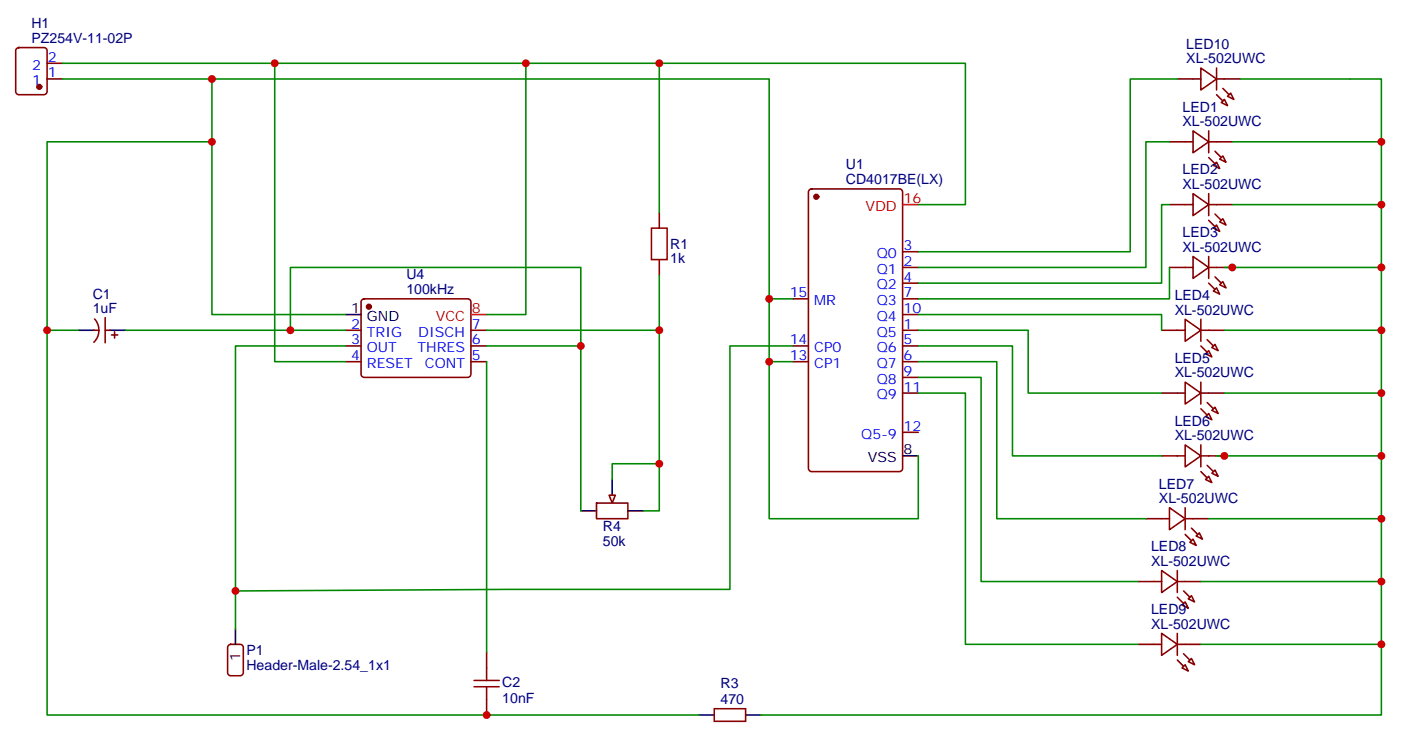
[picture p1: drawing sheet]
<svg xmlns="http://www.w3.org/2000/svg" width="315mm" height="166mm" viewBox="0 0 315 166" stroke-linecap="round" stroke-linejoin="round" font-family="sans-serif">
<g fill="none" stroke="#870000" stroke-width=".35">
<path d="M3.8 10.9l.4-.2h5.7a.71 .71 0 0 1 .7 .7v9.2a.76 .76 0 0 1-.7 .7h-5.7a.76 .76 0 0 1-.7-.7v-9.2zM10.6 17.7h3.5M10.6 14.2h3.5M148.2 47.7v3.6M148.2 58.3v3.5M181.9 42.6l.5-.2h19.7a.71 .71 0 0 1 .7 .7v62.1a.76 .76 0 0 1-.7 .7h-19.7a.76 .76 0 0 1-.7-.7v-62.1zM202.8 56.6h3.6M21.2 74.2h1M21.3 71.7a3.8 3.8 0 0 1-.2 5.2M23.6 74.2h1.1M23.6 71.4v5.6M25 75.2h1.5"/>
<path d="M25.8 74.5v1.5M77.6 77.7h3.5M77.6 74.2h3.5M81.4 67.3l.4-.2h23.3a.71 .71 0 0 1 .7 .7v16.3a.76 .76 0 0 1-.7 .7h-23.3a.76 .76 0 0 1-.7-.7v-16.3zM105.8 77.7h3.6M105.8 74.2h3.6M178.2 67.1h3.5M178.2 77.7h3.5M202.8 67.1h3.6M202.8 77.7h3.6M202.8 74.2h3.6M202.8 70.7h3.6"/>
<path d="M202.8 63.6h3.6M202.8 60.1h3.6M77.6 81.2h3.5M105.8 81.2h3.6M178.2 81.2h3.5M202.8 81.2h3.6M202.8 88.3h3.6M202.8 84.8h3.6M202.8 97.1h3.6M134.1 113h7v3.5h-7zM51.4 145l.5-.3h2.1a.71 .71 0 0 1 .7 .8v5.6a.76 .76 0 0 1-.7 .7h-2.1a.76 .76 0 0 1-.7-.7v-5.6zM109.4 146.5v3.5"/>
<path d="M109.4 157.1v3.5M160.5 159.2h7.1v2.8h-7.1z"/>
</g>
<g fill="#870000" stroke="#870000" stroke-width=".35">
<circle cx="183.4" cy="44.2" r=".53"/>
<circle cx="82.9" cy="68.9" r=".53"/>
<circle cx="8.8" cy="19.5" r=".53"/>
</g>
<path d="M17.6 74.2h3.6M24.7 74.2h3.5M77.6 70.7h3.5M130.5 114.8h3.6M137.6 107.7v3.5M141.1 114.8h3.5M202.8 102.4h3.6M52.9 141.2v3.5M157 160.6h3.5M167.6 160.6h3.5" fill="none" stroke="#000" stroke-width=".35"/>
<path d="M202.8 46h3.6M105.8 70.7h3.6" fill="none" stroke="#f00" stroke-width=".35"/>
<path d="M146.4 51.3h3.5v7h-3.5zM106.5 154.3h5.7M106.5 152.9h5.7M109.4 150v2.9M109.4 154.3v2.8" fill="none" stroke="#a10000" stroke-width=".35"/>
<path d="M136.9 111.2h1.4l-.7 1.8z" fill="#f0f0f0" stroke="#870000" stroke-width=".35"/>
<g fill="none" stroke="#870000" stroke-width=".35">
<path d="M264.6 17.7h5.3M269.9 15.3l3.5 2.4-3.5 2.5zM273.4 17.7h5.3M273.4 15.3v4.9M262.8 31.9h5.3M268.1 29.4l3.5 2.5-3.5 2.4zM271.6 31.9h5.3M271.6 29.4v4.9M272.7 37.1l.7-.7 .7 1.5zM274.1 35.7l.7-.7 .7 1.4zM274.5 23l.7-.7 .7 1.4zM276.6 20.9l.7 1.4-1.4-.7z"/>
<path d="M262.8 46h5.3M268.1 43.5l3.5 2.5-3.5 2.4zM268.1 57.6l3.5 2.5-3.5 2.4zM271.6 43.5v4.9M271.6 57.6v4.9M271.6 46h5.3M272.7 51.3l.7-.7 .7 1.4zM274.1 49.8l.7-.7 .7 1.5zM261.1 74.2h5.2M262.8 60.1h5.3M266.3 71.7l3.6 2.5-3.6 2.5zM269.9 74.2h5.3"/>
<path d="M269.9 71.7v5M270.9 79.5l.7-.7 .7 1.4zM271.6 60.1h5.3M272.3 78.1l.7-.7 .8 1.4zM272.7 65.4l.7-.7 .7 1.4zM274.1 64l.7-.7 .7 1.4zM261.1 88.3h5.2M266.3 85.8l3.6 2.5-3.6 2.5zM266.3 99.9l3.6 2.5-3.6 2.5zM269.9 85.8v5M269.9 99.9v5M269.9 88.3h5.3"/>
<path d="M270.9 93.6l.7-.7 .7 1.4zM273 91.5l.8 1.4-1.5-.7zM257.5 116.5h5.3M261.1 102.4h5.2M262.8 114.1l3.5 2.4-3.5 2.5zM266.3 116.5h5.3M266.3 114.1v4.9M269.5 119.7l.7 1.4-1.4-.7zM269.9 102.4h5.3M270.9 107.7l.7-.7 .7 1.4zM273 105.6l.8 1.4-1.5-.7zM255.8 130.6h5.3"/>
<path d="M261.1 128.2l3.5 2.4-3.5 2.5zM264.6 130.6h5.3M264.6 128.2v4.9M266.3 135.2l.8 1.4-1.5-.7zM267.1 134.5l.7-.7 .7 1.4zM267.4 121.8l.7-.7 .7 1.4zM255.8 144.7h5.3M261.1 142.3l3.5 2.4-3.5 2.5zM264.6 142.3v4.9M264.6 144.7h5.3M266.3 149.3l.8 1.4-1.5-.7zM267.1 148.6l.7-.7 .7 1.4z"/>
</g>
<g fill="#870000" stroke="#870000" stroke-width=".35">
<path d="M273 34l1.5 1.4z"/>
<path d="M271.6 35.4l1.4 1.4z"/>
<path d="M273 48.1l1.5 1.4z"/>
<path d="M271.6 49.5l1.4 1.4z"/>
<path d="M273 62.2l1.5 1.4z"/>
<path d="M271.6 63.6l1.4 1.4z"/>
<path d="M271.3 76.3l1.4 1.4z"/>
<path d="M269.9 77.7l1.4 1.4z"/>
<path d="M271.3 90.4l1.4 1.4z"/>
<path d="M269.9 91.8l1.4 1.4z"/>
<path d="M271.3 104.5l1.4 1.4z"/>
<path d="M269.9 105.9l1.4 1.5z"/>
<path d="M267.8 118.6l1.4 1.5z"/>
<path d="M266.3 120.1l1.5 1.4z"/>
<path d="M266 132.8l1.4 1.4z"/>
<path d="M264.6 134.2l1.4 1.4z"/>
<path d="M266 146.9l1.4 1.4z"/>
<path d="M264.6 148.3l1.4 1.4z"/>
<path d="M274.8 19.9l1.4 1.4z"/>
<path d="M273.4 21.3l1.4 1.4z"/>
</g>
<g fill="none" stroke="#008700" stroke-width=".35">
<path d="M14.1 14.2h202.9v31.8h-10.6M14.1 17.7h158.8v98.8h33.5v-14.1M47.6 17.7v53h30M61.7 14.2v67h15.9M118.2 14.2v56.5h-8.8M148.2 14.2v33.5M264.6 17.7h-10.6v38.9h-47.6M278.7 17.7h31.7v142.9h-139.3M47.6 31.9h-37v128.7h146.4M262.8 31.9h-5.3v28.2h-51.1M276.9 31.9h33.5M262.8 46h-1.7v17.6h-54.7"/>
<path d="M276.9 46h33.5M10.6 74.2h7M28.2 74.2h49.4M65.3 74.2v-14.1h65.2v54.7M77.6 77.7h-24.7v63.5M109.4 74.2h38.8M109.4 77.7h21.1M148.2 61.8v53h-3.6M172.9 67.1h5.3M178.2 77.7h-14.2v54.7h-49.3l-61.8 .4M206.4 77.7h21.1v24.7h33.6M206.4 74.2h24.7v14.1h30"/>
<path d="M206.4 70.7h54.7v3.5M262.8 60.1v7h-56.4M275.2 60.1h35.2M275.2 74.2h35.2M109.4 81.2v65.3M172.9 81.2h5.3M206.4 88.3h10.6v56.4h38.8M206.4 84.8h14.1v45.8h35.3M206.4 81.2h17.6v35.3h33.5M275.2 88.3h35.2M148.2 104.2h-10.6v3.5M271.6 116.5h38.8"/>
<path d="M273.4 102.4h37M269.9 130.6h40.5M269.9 144.7h40.5"/>
</g>
<g fill="#c00">
<circle cx="47.6" cy="17.7" r=".88"/>
<circle cx="172.9" cy="67.1" r=".88"/>
<circle cx="172.9" cy="81.2" r=".88"/>
<circle cx="47.6" cy="31.9" r=".88"/>
<circle cx="10.6" cy="74.2" r=".88"/>
<circle cx="310.4" cy="31.9" r=".88"/>
<circle cx="310.4" cy="46" r=".88"/>
<circle cx="310.4" cy="60.1" r=".88"/>
<circle cx="276.9" cy="60.1" r=".88"/>
<circle cx="310.4" cy="74.2" r=".88"/>
<circle cx="310.4" cy="88.3" r=".88"/>
<circle cx="310.4" cy="102.4" r=".88"/>
<circle cx="275.2" cy="102.4" r=".88"/>
<circle cx="310.4" cy="116.5" r=".88"/>
<circle cx="310.4" cy="130.6" r=".88"/>
<circle cx="310.4" cy="144.7" r=".88"/>
<circle cx="118.2" cy="14.2" r=".88"/>
<circle cx="61.7" cy="14.2" r=".88"/>
<circle cx="148.2" cy="14.2" r=".88"/>
<circle cx="52.9" cy="132.8" r=".88"/>
<circle cx="65.3" cy="74.2" r=".88"/>
<circle cx="148.2" cy="104.2" r=".88"/>
<circle cx="130.5" cy="77.7" r=".88"/>
<circle cx="148.2" cy="74.2" r=".88"/>
<circle cx="109.4" cy="160.6" r=".88"/>
</g>
<g font-size="3.2" fill="#000080">
<text x="7.1" y="9.6">PZ254V-11-02P</text>
<text x="7.1" y="6.4">H1</text>
<text x="266.6" y="11">LED10</text>
<text x="266.6" y="14.2">XL-502UWC</text>
<text x="265.8" y="28.3">XL-502UWC</text>
<text x="265.8" y="25.1">LED1</text>
<text x="190.1" y="41.4">CD4017BE(LX)</text>
<text x="190.1" y="37.9">U1</text>
<text x="265.8" y="39.2">LED2</text>
<text x="265.8" y="42.4">XL-502UWC</text>
<text x="265.8" y="53.3">LED3</text>
<text x="150.6" y="59.1">1k</text>
<text x="150.6" y="55.8">R1</text>
<text x="265.8" y="56.6">XL-502UWC</text>
<text x="91.3" y="62.6">U4</text>
<text x="20.8" y="70.3">1uF</text>
<text x="20.8" y="67.1">C1</text>
<text x="91.3" y="66.1">100kHz</text>
<text x="264" y="70.7">XL-502UWC</text>
<text x="264" y="67.4">LED4</text>
<text x="264" y="81.5">LED5</text>
<text x="264" y="84.8">XL-502UWC</text>
<text x="264" y="95.6">LED6</text>
<text x="264" y="98.9">XL-502UWC</text>
<text x="260.5" y="113">XL-502UWC</text>
<text x="260.5" y="109.7">LED7</text>
<text x="135.5" y="119.4">R4</text>
<text x="135.5" y="122.6">50k</text>
<text x="258.7" y="123.9">LED8</text>
<text x="258.7" y="127.1">XL-502UWC</text>
<text x="258.7" y="138">LED9</text>
<text x="258.7" y="141.2">XL-502UWC</text>
<text x="55.4" y="147.2">P1</text>
<text x="55.4" y="150.4">Header-Male-2.54_1x1</text>
<text x="112.9" y="154.4">C2</text>
<text x="161.9" y="154.6">R3</text>
<text x="112.9" y="157.9">10nF</text>
<text x="161.9" y="158.2">470</text>
</g>
<g font-size="3.2" fill="#00f">
<text x="7.3" y="15.6">2</text>
<text x="10.8" y="17.4">1</text>
<text x="10.8" y="13.9">2</text>
<text x="7.3" y="19.2">1</text>
<text x="197" y="58">Q0</text>
<text x="203" y="59.7">2</text>
<text x="203" y="56.2">3</text>
<text x="197" y="65">Q2</text>
<text x="197" y="61.5">Q1</text>
<text x="203" y="63.3">4</text>
<text x="177.5" y="66.8">15</text>
<text x="183" y="68.5">MR</text>
<text x="197" y="68.5">Q3</text>
<text x="203" y="70.3">10</text>
<text x="203" y="66.8">7</text>
<text x="78.9" y="73.8">2</text>
<text x="78.9" y="77.4">3</text>
<text x="82.4" y="75.6">TRIG</text>
<text x="94" y="75.6">DISCH</text>
<text x="106" y="77.4">6</text>
<text x="106" y="73.8">7</text>
<text x="177.5" y="77.4">14</text>
<text x="197" y="75.6">Q5</text>
<text x="197" y="72.1">Q4</text>
<text x="203" y="77.4">5</text>
<text x="203" y="73.8">1</text>
<text x="78.9" y="80.9">4</text>
<text x="82.4" y="79.1">OUT</text>
<text x="82.4" y="82.7">RESET</text>
<text x="93.8" y="79.1">THRES</text>
<text x="95.5" y="82.7">CONT</text>
<text x="106" y="80.9">5</text>
<text x="177.5" y="80.9">13</text>
<text x="183" y="79.1">CP0</text>
<text x="183" y="82.7">CP1</text>
<text x="197" y="82.7">Q7</text>
<text x="197" y="79.1">Q6</text>
<text x="203" y="80.9">6</text>
<text x="197" y="89.7">Q9</text>
<text x="197" y="86.2">Q8</text>
<text x="203" y="87.9">11</text>
<text x="203" y="84.4">9</text>
<text x="193.6" y="98.5">Q5-9</text>
<text x="203" y="96.8">12</text>
</g>
<g font-size="3.2" fill="#f00">
<text x="194.5" y="47.4">VDD</text>
<text x="203" y="45.6">16</text>
<text x="106" y="70.3">8</text>
<text x="97.9" y="72.1">VCC</text>
</g>
<g font-size="3.2">
<text x="78.9" y="70.3">1</text>
<text x="82.4" y="72.1">GND</text>
<text x="195" y="103.8">VSS</text>
<text x="203" y="102.1">8</text>
<text x="54" y="148.5" transform="rotate(-90 54 148.5)">1</text>
</g>
</svg>
